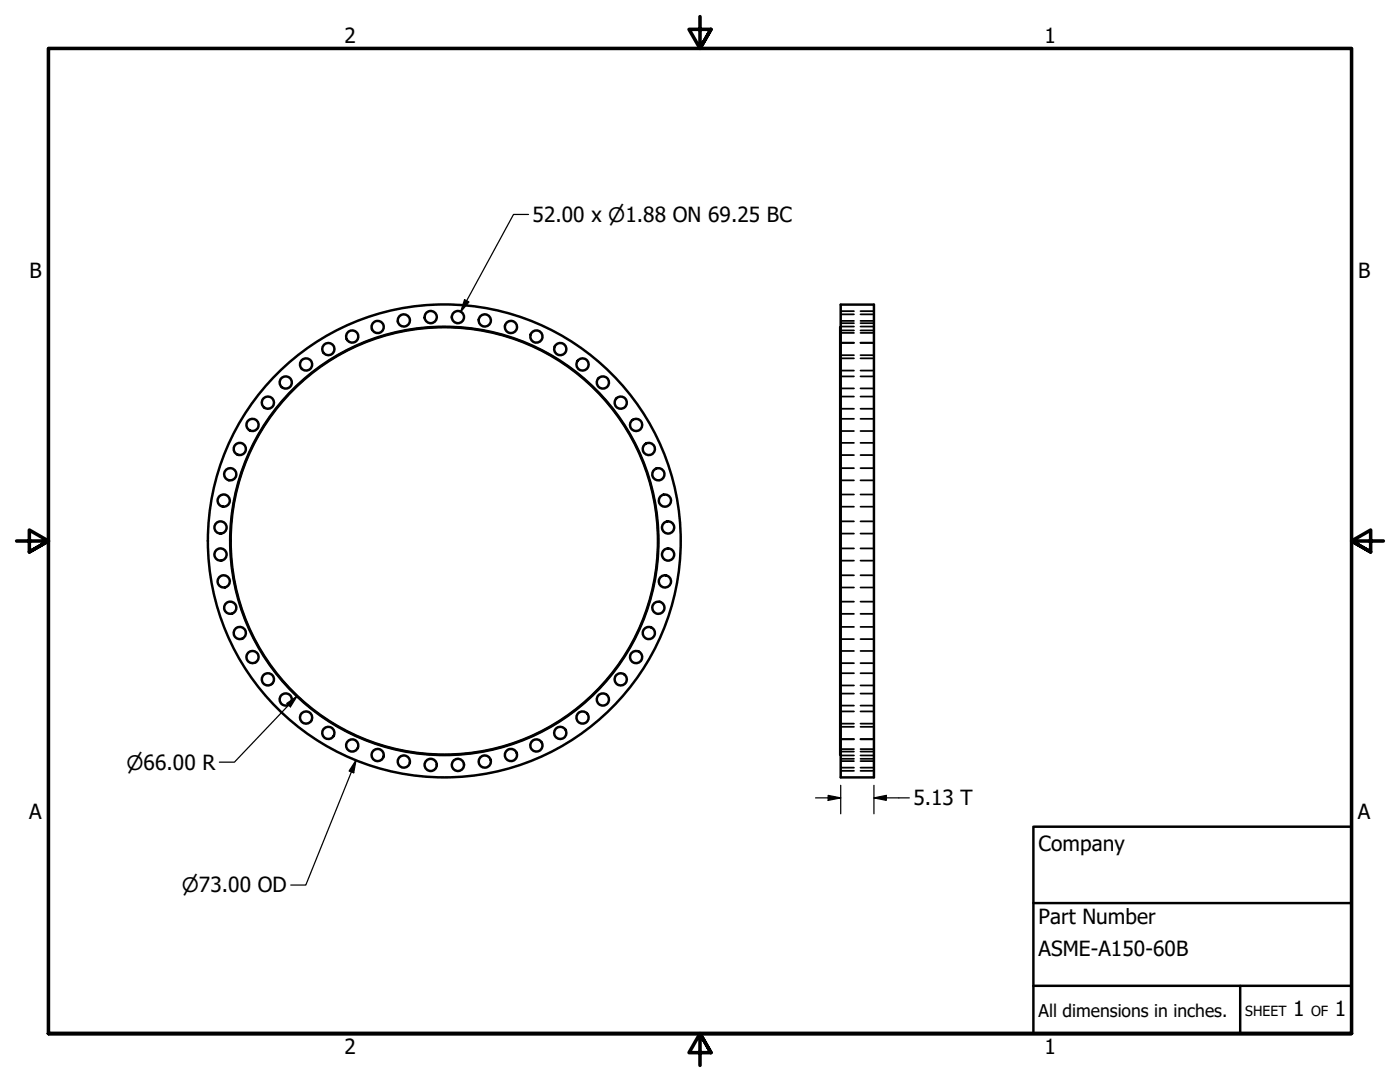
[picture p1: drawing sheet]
<svg xmlns="http://www.w3.org/2000/svg" width="279mm" height="216mm" viewBox="0 0 279 216" stroke-linecap="round" stroke-linejoin="round" font-family="sans-serif">
<!-- layer: Visible (ANSI) -->
<g fill="none" stroke="#000" stroke-width=".49">
<path d="M167.8 60.8h6.6v94.3h-6.6zM167.8 65.2l-.1 .1v85.3l.1 .1"/>
<circle cx="57" cy="76.3" r="1.22"/>
<circle cx="61.1" cy="72.7" r="1.22"/>
<circle cx="65.5" cy="69.7" r="1.22"/>
<circle cx="70.3" cy="67.2" r="1.22"/>
<circle cx="75.4" cy="65.2" r="1.22"/>
<circle cx="80.6" cy="63.9" r="1.22"/>
<circle cx="86" cy="63.3" r="1.22"/>
<circle cx="91.4" cy="63.3" r="1.22"/>
<circle cx="96.7" cy="63.9" r="1.22"/>
<circle cx="102" cy="65.2" r="1.22"/>
<circle cx="107.1" cy="67.2" r="1.22"/>
<circle cx="111.8" cy="69.7" r="1.22"/>
<circle cx="116.3" cy="72.7" r="1.22"/>
<circle cx="120.3" cy="76.3" r="1.22"/>
<circle cx="44.6" cy="99.9" r="1.22"/>
<circle cx="45.9" cy="94.6" r="1.22"/>
<circle cx="47.9" cy="89.6" r="1.22"/>
<circle cx="50.4" cy="84.8" r="1.22"/>
<circle cx="53.5" cy="80.3" r="1.22"/>
<circle cx="123.9" cy="80.3" r="1.22"/>
<circle cx="126.9" cy="84.8" r="1.22"/>
<circle cx="129.5" cy="89.6" r="1.22"/>
<circle cx="131.4" cy="94.6" r="1.22"/>
<circle cx="132.7" cy="99.9" r="1.22"/>
<circle cx="44" cy="110.6" r="1.22"/>
<circle cx="44" cy="105.3" r="1.22"/>
<circle cx="44.6" cy="116" r="1.22"/>
<circle cx="88.7" cy="107.9" r="42.6"/>
<circle cx="88.7" cy="107.9" r="42.7"/>
<circle cx="88.7" cy="107.9" r="47.2"/>
<circle cx="132.7" cy="116" r="1.22"/>
<circle cx="133.3" cy="110.6" r="1.22"/>
<circle cx="133.3" cy="105.3" r="1.22"/>
<circle cx="45.9" cy="121.3" r="1.22"/>
<circle cx="47.9" cy="126.3" r="1.22"/>
<circle cx="50.4" cy="131.1" r="1.22"/>
<circle cx="53.5" cy="135.6" r="1.22"/>
<circle cx="57" cy="139.6" r="1.22"/>
<circle cx="120.3" cy="139.6" r="1.22"/>
<circle cx="123.9" cy="135.6" r="1.22"/>
<circle cx="126.9" cy="131.1" r="1.22"/>
<circle cx="129.5" cy="126.3" r="1.22"/>
<circle cx="131.4" cy="121.3" r="1.22"/>
<circle cx="61.1" cy="143.2" r="1.22"/>
<circle cx="65.5" cy="146.2" r="1.22"/>
<circle cx="70.3" cy="148.7" r="1.22"/>
<circle cx="75.4" cy="150.7" r="1.22"/>
<circle cx="80.6" cy="152" r="1.22"/>
<circle cx="86" cy="152.6" r="1.22"/>
<circle cx="91.4" cy="152.6" r="1.22"/>
<circle cx="96.7" cy="152" r="1.22"/>
<circle cx="102" cy="150.7" r="1.22"/>
<circle cx="107.1" cy="148.7" r="1.22"/>
<circle cx="111.8" cy="146.2" r="1.22"/>
<circle cx="116.3" cy="143.2" r="1.22"/>
</g>
<!-- layer: Hidden (ANSI) -->
<g fill="none" stroke="#000" stroke-width=".35">
<path d="M167.8 65.2h2.6M167.8 62.7h2.6M167.8 66.4h2.6M167.8 64h2.6M167.8 68.4h2.6M167.8 65.9h2.6M167.8 70.9h2.6M167.8 73.9h2.6M167.8 71.5h2.6M167.8 77.5h2.6M167.8 75.1h2.6M167.8 79.1h2.6"/>
<path d="M167.8 64.5h2.6M167.8 62.1h2.6M171.7 65.2h2.7M171.7 62.7h2.7M171.7 66.4h2.7M171.7 64h2.7M171.7 68.4h2.7M171.7 65.9h2.7M171.7 70.9h2.7M171.7 73.9h2.7M171.7 71.5h2.7M171.7 77.5h2.7"/>
<path d="M171.7 75.1h2.7M171.7 79.1h2.7M171.7 64.5h2.7M171.7 62.1h2.7M167.8 81.6h2.6M167.8 86h2.6M167.8 83.6h2.6M167.8 90.8h2.6M167.8 88.4h2.6M167.8 95.8h2.6M167.8 93.4h2.6M167.8 98.7h2.6"/>
<path d="M171.7 81.6h2.7M171.7 86h2.7M171.7 83.6h2.7M171.7 90.8h2.7M171.7 88.4h2.7M171.7 95.8h2.7M171.7 93.4h2.7M171.7 98.7h2.7M167.8 101.1h2.6M167.8 106.5h2.6M167.8 104h2.6M167.8 111.9h2.6"/>
<path d="M167.8 109.4h2.6M167.8 117.2h2.6M167.8 114.8h2.6M171.7 101.1h2.7M171.7 106.5h2.7M171.7 104h2.7M171.7 111.9h2.7M171.7 109.4h2.7M171.7 117.2h2.7M171.7 114.8h2.7M167.8 122.5h2.6M167.8 120.1h2.6"/>
<path d="M167.8 127.5h2.6M167.8 125.1h2.6M167.8 132.3h2.6M167.8 129.9h2.6M167.8 136.8h2.6M167.8 134.3h2.6M167.8 138.4h2.6M171.7 122.5h2.7M171.7 120.1h2.7M171.7 127.5h2.7M171.7 125.1h2.7M171.7 132.3h2.7"/>
<path d="M171.7 129.9h2.7M171.7 136.8h2.7M171.7 134.3h2.7M171.7 138.4h2.7M167.8 140.8h2.6M167.8 144.4h2.6M167.8 142h2.6M167.8 147.5h2.6M167.8 145h2.6M167.8 150h2.6M167.8 151.9h2.6M167.8 149.5h2.6"/>
<path d="M167.8 153.2h2.6M167.8 150.7h2.6M167.8 153.8h2.6M167.8 151.4h2.6M171.7 140.8h2.7M171.7 144.4h2.7M171.7 142h2.7M171.7 147.5h2.7M171.7 145h2.7M171.7 150h2.7M171.7 151.9h2.7M171.7 149.5h2.7"/>
<path d="M171.7 153.2h2.7M171.7 150.7h2.7M171.7 153.8h2.7M171.7 151.4h2.7"/>
</g>
<!-- layer: Border (ANSI) -->
<path d="M139.7 3.3v6.4l-2.2-3.8h4.4l-2.2 3.8 2.2-3.8M3.3 107.9h6.4l-3.8-2.1v4.3l3.8-2.2-3.8 2.2M276.1 107.9h-6.4l3.8-2.1v4.3l-3.8-2.2 3.8 2.2M9.7 206.2v-196.5h260v196.5h-260h260M141.9 210l-2.2-3.8 2.2 3.8h-4.4l2.2-3.8v6.4" fill="none" stroke="#000" stroke-width=".71"/>
<!-- layer: Title (ANSI) -->
<path d="M206.2 165h63.5v41.2h-63.5zM206.2 196.7h63.5M206.2 180.2h63.5M247.5 196.7v9.5" fill="none" stroke="#000" stroke-width=".49"/>
<!-- layer: Dimension (ANSI) -->
<path d="M92.7 59.8l.9 .5-1.7 1.9zM105.5 42.8h-3l-10.6 19.4M59.3 138.9l-12.5 13.2h-3M57.2 140.4l2.1-1.5-1.3 2.1zM71 151.7l-.4 2.5-.9-.4zM71 151.7l-10 24.9h-3M162.8 159.2h5M165.3 158.7l2.5 .5-2.5 .5zM167.8 156.7v5.7M174.4 159.2l2.5-.5v1zM174.4 159.2h7.1M174.4 156.7v5.7" fill="none" stroke="#000" stroke-width=".25"/>
<g fill="#000">
<path d="M92.7 59.8l.9 .5-1.7 1.9z" fill-rule="evenodd"/>
<path d="M57.2 140.4l2.1-1.5-1.3 2.1z" fill-rule="evenodd"/>
<path d="M71 151.7l-.4 2.5-.9-.4z" fill-rule="evenodd"/>
<path d="M165.3 158.7l2.5 .5-2.5 .5z" fill-rule="evenodd"/>
<path d="M174.4 159.2l2.5-.5v1z" fill-rule="evenodd"/>
</g>
<g font-size="4.2">
<text x="68.7" y="8.6">2</text>
<text x="208.4" y="8.6">1</text>
<text x="106.3" y="44.2">52.00 x ⌀1.88 ON 69.25 BC</text>
<text x="5.9" y="55.5">B</text>
<text x="271" y="55.5">B</text>
<text x="182.3" y="160.7">5.13 T</text>
<text x="5.8" y="163.4">A</text>
<text x="271" y="163.4">A</text>
<text x="207.3" y="169.8">Company</text>
<text x="207.3" y="184.4">Part Number</text>
<text x="207.3" y="190.7">ASME-A150-60B</text>
<text x="258.1" y="202.8">1</text>
<text x="266.4" y="202.8">1</text>
<text x="68.7" y="210.3">2</text>
<text x="208.4" y="210.3">1</text>
</g>
<g font-size="4">
<text x="25.3" y="153.6">⌀66.00 R</text>
<text x="36.3" y="178.1">⌀73.00 OD</text>
</g>
<text font-size="3.5" x="207.3" y="202.9">All dimensions in inches.</text>
<g font-size="2.8">
<text x="248.5" y="202.8">SHEET</text>
<text x="261.7" y="202.8">OF</text>
</g>
</svg>
